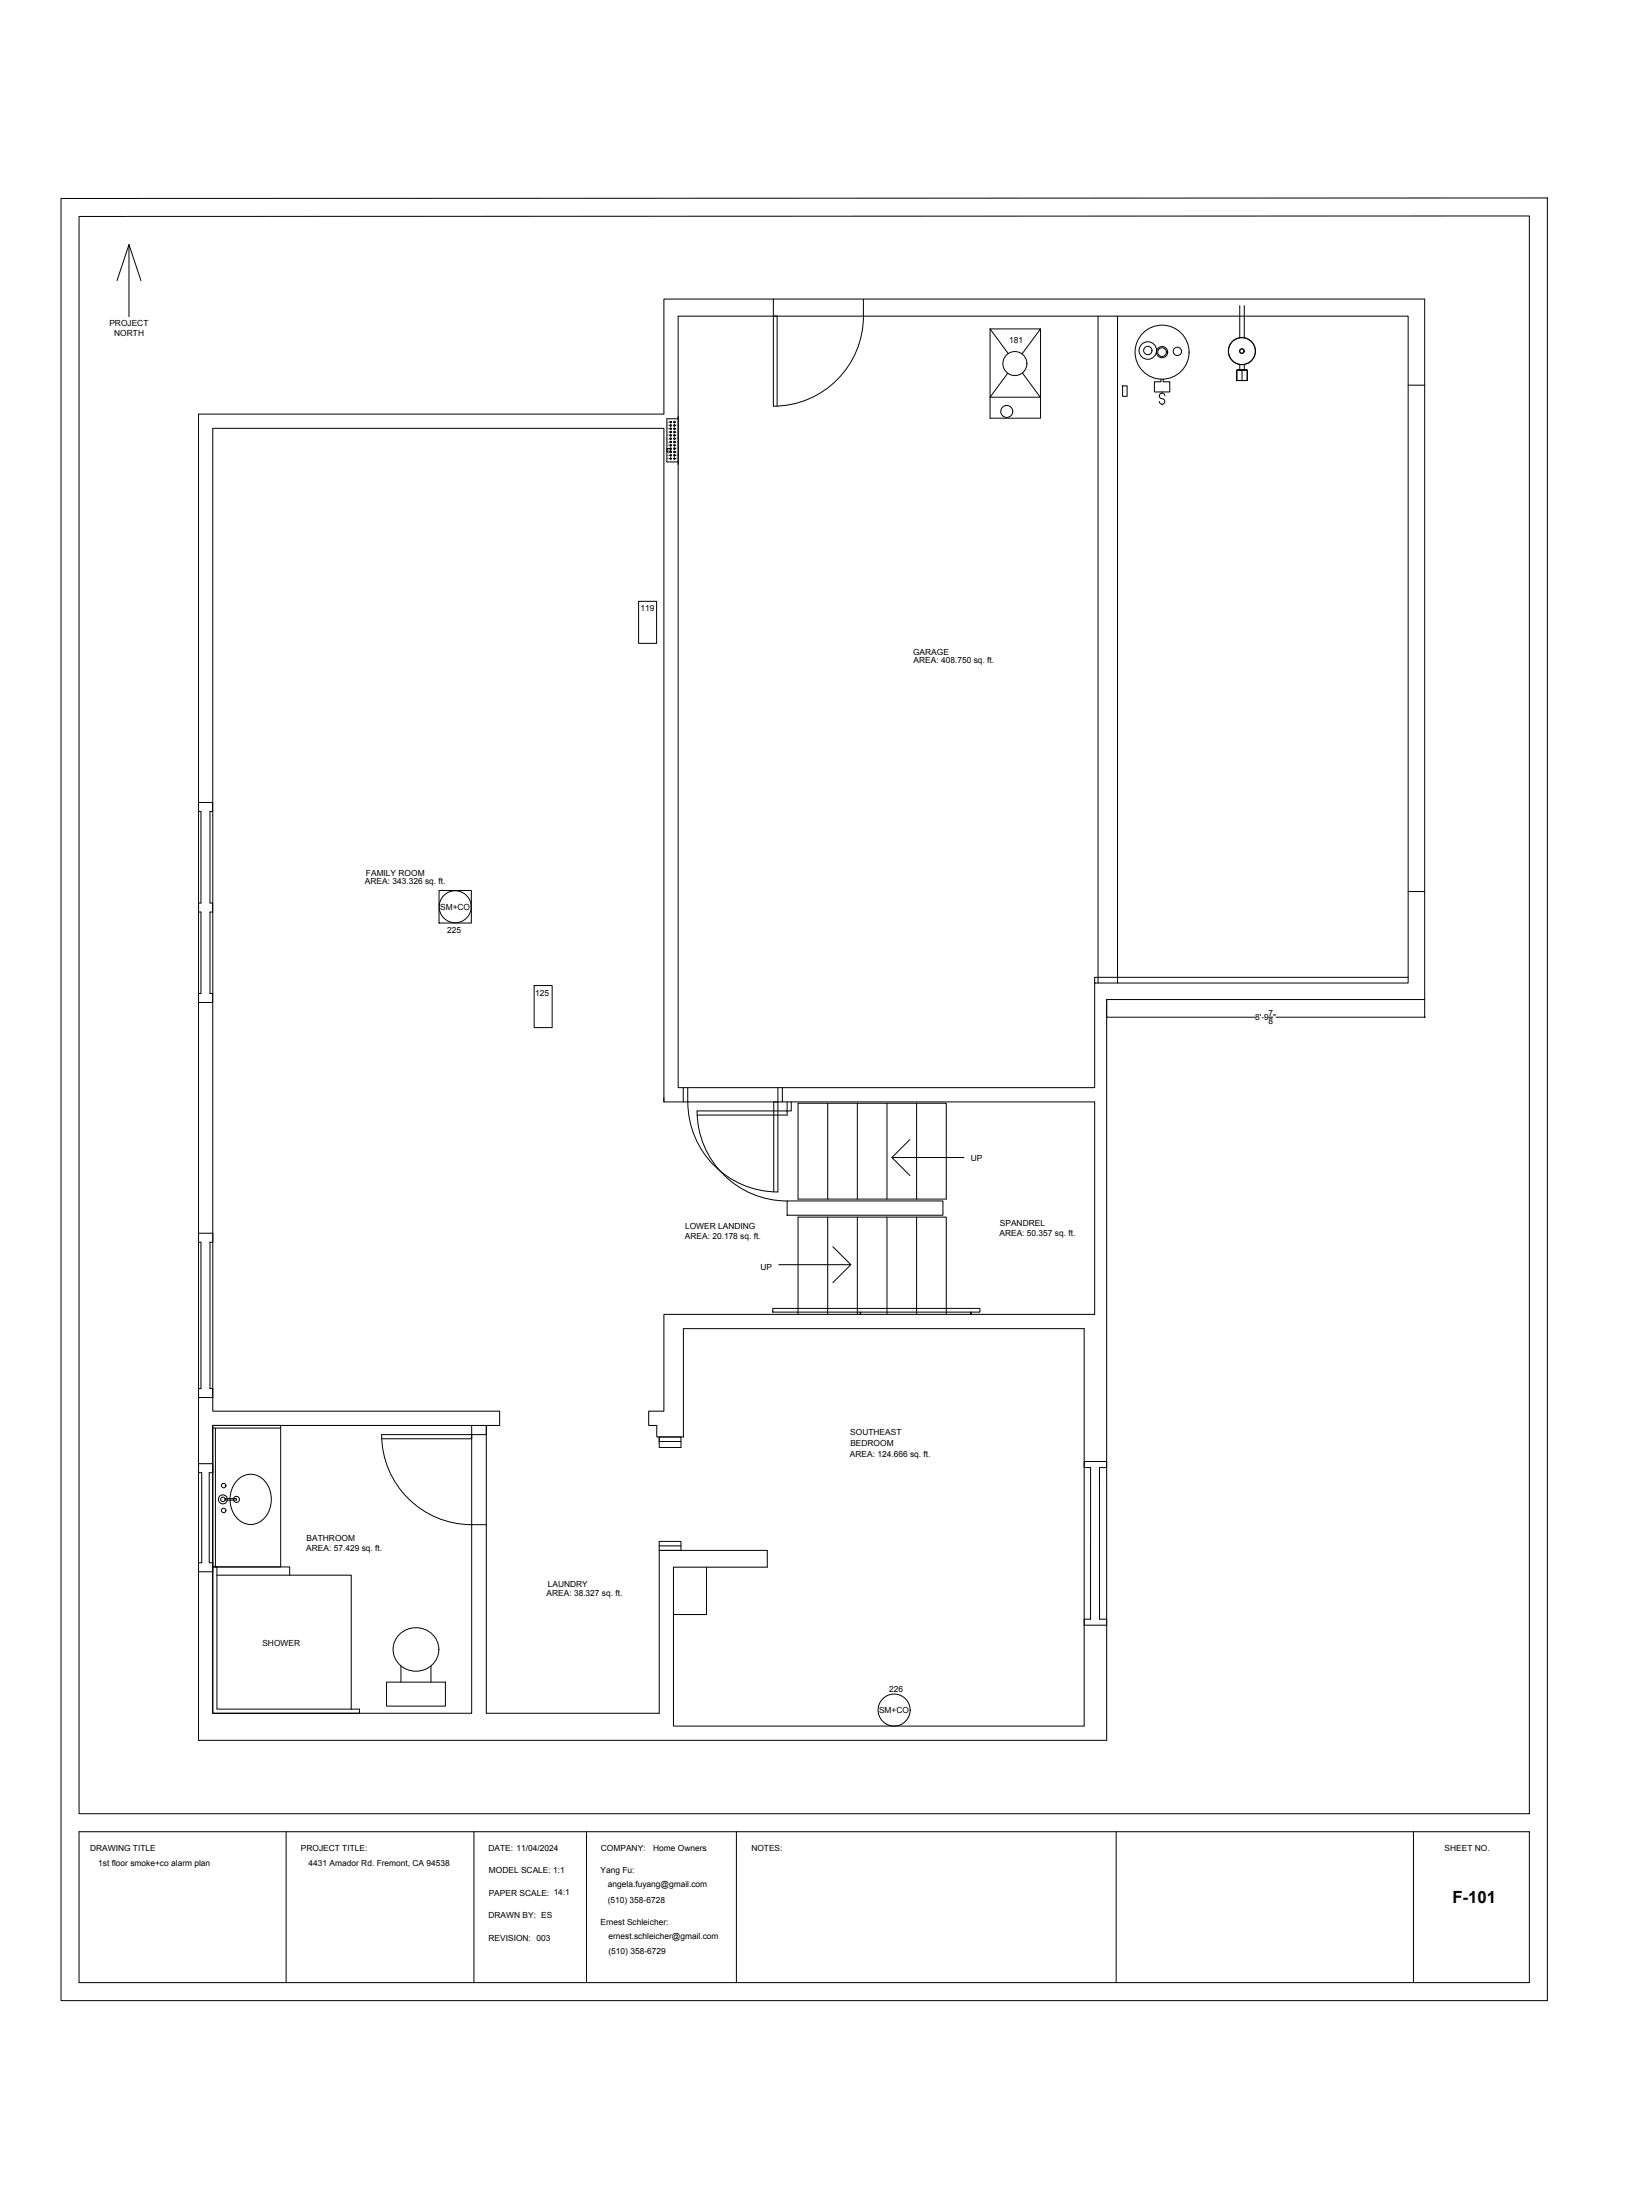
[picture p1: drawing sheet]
<svg xmlns="http://www.w3.org/2000/svg" width="914mm" height="1219mm" viewBox="0 0 914 1219" stroke-linecap="round" stroke-linejoin="round" font-family="sans-serif">
<!-- layer: A101-Floorplan-1st-floor -->
<g fill="none" stroke="#000" stroke-width=".55">
<path d="M429 166v59a50 50 0 0 0 49-50v-9M429 175h2v50M609 175v370M619 175v370M687 169v18M690 169v18M549 182v50h28v-50M549 182h28l-11 14M549 182l10 14M558 207l-9 13h28M567 207l10 13M622 214h3v6h-3z"/>
<path d="M643 210v2h-3v5h8v-5h-3v-2M644 217v1M646 219a1.6 1.6 0 0 0-2-1 1.6 1.6 0 0 0-2 2 1.6 1.6 0 0 0 2 1 1.6 1.6 0 0 1 1 3 1.8 1.8 0 0 1-3-2M685 205h6v6h-6h6v-6h-6v6zM687 202v3M688 205v6M690 202v3M780 213h10M110 229h258v-63h422v388h-177v410h-503zM371 234h1M371 236h1M371 238h1"/>
<path d="M371 239h1M372 234h.1M372 235v1M372 237v1M372 239v1M373 234h1M373 236h1M373 238h1M373 239h1M374 234h.1M374 235v1M374 237v1"/>
<path d="M374 239v1M376 232h-6v24h6M376 231v26M644 224h.1M370 249h2v1h-2zM371 241h1M371 243h1M371 245h1M371 247h1M371 249h1M371 250h1M371 252h1"/>
<path d="M371 254h1M372 241v1M372 243v1M372 245h.1M372 246v1M372 248v1M372 250v1M372 252v1M372 254v1M373 241h1M373 243h1M373 245h1"/>
<path d="M373 247h1M373 249h1M373 250h1M373 252h1M373 254h1M374 241v1M374 243v1M374 245h.1M374 246v1M374 248v1M374 250v1M374 252v1"/>
<path d="M374 254v1M354 333h10v24h-10zM110 450h1v50h-1M110 445h8M118 445v5M118 450h-2v50h2M780 494h10M110 505h1v46h-1M118 500v5M118 505h-2v46h2M110 556h8M118 551v5"/>
<path d="M296 546h10v23h-10zM780 542h-173v61h-231v-428h404v370h-173M368 611v-374h-250v545h159v8h-159v159h143v-159M368 611h239v117h-239v54h-9v8h5v6h15v-60h222v221h-228v-88h52v-10h-60M368 608v3M379 603v8M381 603a53 53 0 0 0 15 43 50 50 0 0 0 35 15v-58M386 618h50v-2h-50a50 50 0 0 0 50 50M431 611h-2v50M434 603v8M436 611v5h2v-5M442 611h82v54h-82z"/>
<path d="M459 611v54M475 611v54M492 611v54M508 611v54M504 632l-10 9M534 641h-40l10 10M436 666h87v7h-87zM459 674v54M475 674v54M492 674v54M508 674v54M110 683h8v5h-2v82h2v5h-8"/>
<path d="M110 688h1v82h-1M462 691l10 10h-40M472 701l-10 10M428 725h115v2h-115zM442 728v-54h82v54M477 727v1M538 727v1M119 791v77M156 791h-38v-1h38v78h-37M261 795v2h-50M270 795h-59a50 50 0 0 0 50 50h9M270 790v159h95v-95h12v5"/>
<path d="M365 796h12v6h-12zM365 796v3h12M110 811h8M110 816h2v50h-2M118 816h-2v50h2v5h-8M601 813h3v84h-3M601 810h12M613 813h-4v84h4M125 831h6h-6M131 821a11 11 0 0 1 11-3 11 11 0 0 1 8 9 14 14 0 0 1-11 18 14 14 0 0 1-10-20zM365 857h12M118 868h2v79h79v2h-81z"/>
<path d="M118 868h1M120 873h75v74M120 868h41v5M392 869v26h-19M222 906a12 12 0 0 1 18 0 12 12 0 0 1-3 18 12 12 0 0 1-16-2 12 12 0 0 1 1-16zM601 901h12M214 932h33v14h-33zM222 923v9M239 923v9"/>
<circle cx="636" cy="194" r="5"/>
<circle cx="636" cy="194" r="2.3"/>
<circle cx="644" cy="195" r="15"/>
<circle cx="644" cy="195" r="3"/>
<circle cx="644" cy="195" r="2.4"/>
<circle cx="652" cy="195" r="2.3"/>
<circle cx="688" cy="195" r="7"/>
<circle cx="688" cy="195" r="1.2"/>
<circle cx="562" cy="201" r="7"/>
<circle cx="372" cy="236" r=".4"/>
<circle cx="372" cy="239" r=".4"/>
<circle cx="372" cy="234" r=".4"/>
<circle cx="372" cy="238" r=".4"/>
<circle cx="374" cy="234" r=".4"/>
<circle cx="374" cy="238" r=".4"/>
<circle cx="374" cy="239" r=".4"/>
<circle cx="374" cy="236" r=".4"/>
<circle cx="558" cy="228" r="3"/>
<circle cx="372" cy="245" r=".4"/>
<circle cx="372" cy="249" r=".4"/>
<circle cx="372" cy="254" r=".4"/>
<circle cx="372" cy="247" r=".4"/>
<circle cx="372" cy="252" r=".4"/>
<circle cx="372" cy="241" r=".4"/>
<circle cx="372" cy="250" r=".4"/>
<circle cx="372" cy="243" r=".4"/>
<circle cx="374" cy="245" r=".4"/>
<circle cx="374" cy="249" r=".4"/>
<circle cx="374" cy="250" r=".4"/>
<circle cx="374" cy="252" r=".4"/>
<circle cx="374" cy="241" r=".4"/>
<circle cx="374" cy="254" r=".4"/>
<circle cx="374" cy="243" r=".4"/>
<circle cx="374" cy="247" r=".4"/>
<circle cx="124" cy="831" r="2.5"/>
<circle cx="124" cy="831" r="1.2"/>
<circle cx="124" cy="837" r="1.2"/>
<circle cx="124" cy="823" r="1.2"/>
<circle cx="131" cy="831" r="1.7"/>
</g>
<!-- layer: A101-Text -->
<path d="M613 554v10M790 554v10M613 564h83M703 564h2M707 564h83" fill="none" stroke="#000" stroke-width=".55"/>
<!-- layer: F101-Fire-and-CO-1st-floor -->
<g fill="none" stroke="#000" stroke-width=".55">
<path d="M243 494h18v18h-18z"/>
<circle cx="252" cy="503" r="9"/>
<circle cx="496" cy="948" r="9"/>
</g>
<!-- layer: 00-page-edge -->
<path d="M34 110h824v999h-824zM44 120h804v885h-804zM71 136v39M65 156l6-20 7 20" fill="none" stroke="#000" stroke-width=".55"/>
<!-- layer: Title Block -->
<path d="M44 1015h804v84h-804zM159 1015v84M263 1015v84M325 1015v84M408 1015v84M619 1015v84M783 1015v84" fill="none" stroke="#000" stroke-width=".55"/>
<!-- layer: 0 -->
<path d="M44 1029h.1M44 1025h.1" fill="none" stroke="#4c4c4c" stroke-width=".55"/>
<text font-size="9.3" x="805" y="1055">F-101</text>
<g font-size="4.6">
<text x="61" y="181">PROJECT</text>
<text x="63" y="186">NORTH</text>
<text x="559" y="190">181</text>
<text x="355" y="338">119</text>
<text x="506" y="363">GARAGE</text>
<text x="506" y="368">AREA: 408.750 sq. ft.</text>
<text x="203" y="485">FAMILY ROOM</text>
<text x="202" y="490">AREA: 343.326 sq. ft.</text>
<text x="244" y="504">SM+CO</text>
<text x="248" y="517">225</text>
<text x="297" y="552">125</text>
<text x="703" y="563">7</text>
<text x="696" y="565">8'-9 &quot;</text>
<text x="703" y="568">8</text>
<text x="538" y="643">UP</text>
<text x="380" y="681">LOWER LANDING</text>
<text x="554" y="679">SPANDREL</text>
<text x="380" y="687">AREA: 20.178 sq. ft.</text>
<text x="554" y="685">AREA: 50.357 sq. ft.</text>
<text x="421" y="704">UP</text>
<text x="471" y="795">SOUTHEAST</text>
<text x="471" y="801">BEDROOM</text>
<text x="471" y="807">AREA: 124.666 sq. ft.</text>
<text x="170" y="854">BATHROOM</text>
<text x="170" y="859">AREA: 57.429 sq. ft.</text>
<text x="304" y="879">LAUNDRY</text>
<text x="303" y="884">AREA: 38.327 sq. ft.</text>
<text x="145" y="912">SHOWER</text>
<text x="493" y="938">226</text>
<text x="487" y="949">SM+CO</text>
<text x="50" y="1026">DRAWING TITLE</text>
<text x="167" y="1026">PROJECT TITLE:</text>
<text x="271" y="1026">DATE: 11/04/2024</text>
<text x="333" y="1026">COMPANY:</text>
<text x="362" y="1026">Home Owners</text>
<text x="416" y="1026">NOTES:</text>
<text x="801" y="1026">SHEET NO.</text>
<text x="54" y="1034">1st floor smoke+co alarm plan</text>
<text x="171" y="1034">4431 Amador Rd. Fremont, CA 94538</text>
<text x="271" y="1038">MODEL SCALE: 1:1</text>
<text x="333" y="1038">Yang Fu:</text>
<text x="337" y="1046">angela.fuyang@gmail.com</text>
<text x="271" y="1050">PAPER SCALE: 14:1</text>
<text x="337" y="1054">(510) 358-6728</text>
<text x="271" y="1063">DRAWN BY: ES</text>
<text x="333" y="1067">Ernest Schleicher:</text>
<text x="271" y="1076">REVISION: 003</text>
<text x="337" y="1074">ernest.schleicher@gmail.com</text>
<text x="337" y="1083">(510) 358-6729</text>
</g>
<g font-size="1.2">
<text x="370" y="234">nc</text>
<text x="370" y="236">nc</text>
<text x="370" y="238">nc</text>
<text x="370" y="240">11</text>
<text x="374" y="234">1</text>
<text x="374" y="238">3</text>
<text x="374" y="236">2</text>
<text x="374" y="240">4</text>
<text x="370" y="244">13</text>
<text x="370" y="245">14</text>
<text x="370" y="242">12</text>
<text x="374" y="242">5</text>
<text x="374" y="245">6</text>
<text x="374" y="243">nc</text>
<text x="370" y="247">15</text>
<text x="370" y="250">16</text>
<text x="374" y="247">7</text>
<text x="374" y="251">9</text>
<text x="374" y="249">8</text>
<text x="370" y="254">nc</text>
<text x="370" y="253">nc</text>
<text x="374" y="253">10</text>
<text x="374" y="254">nc</text>
</g>
</svg>
